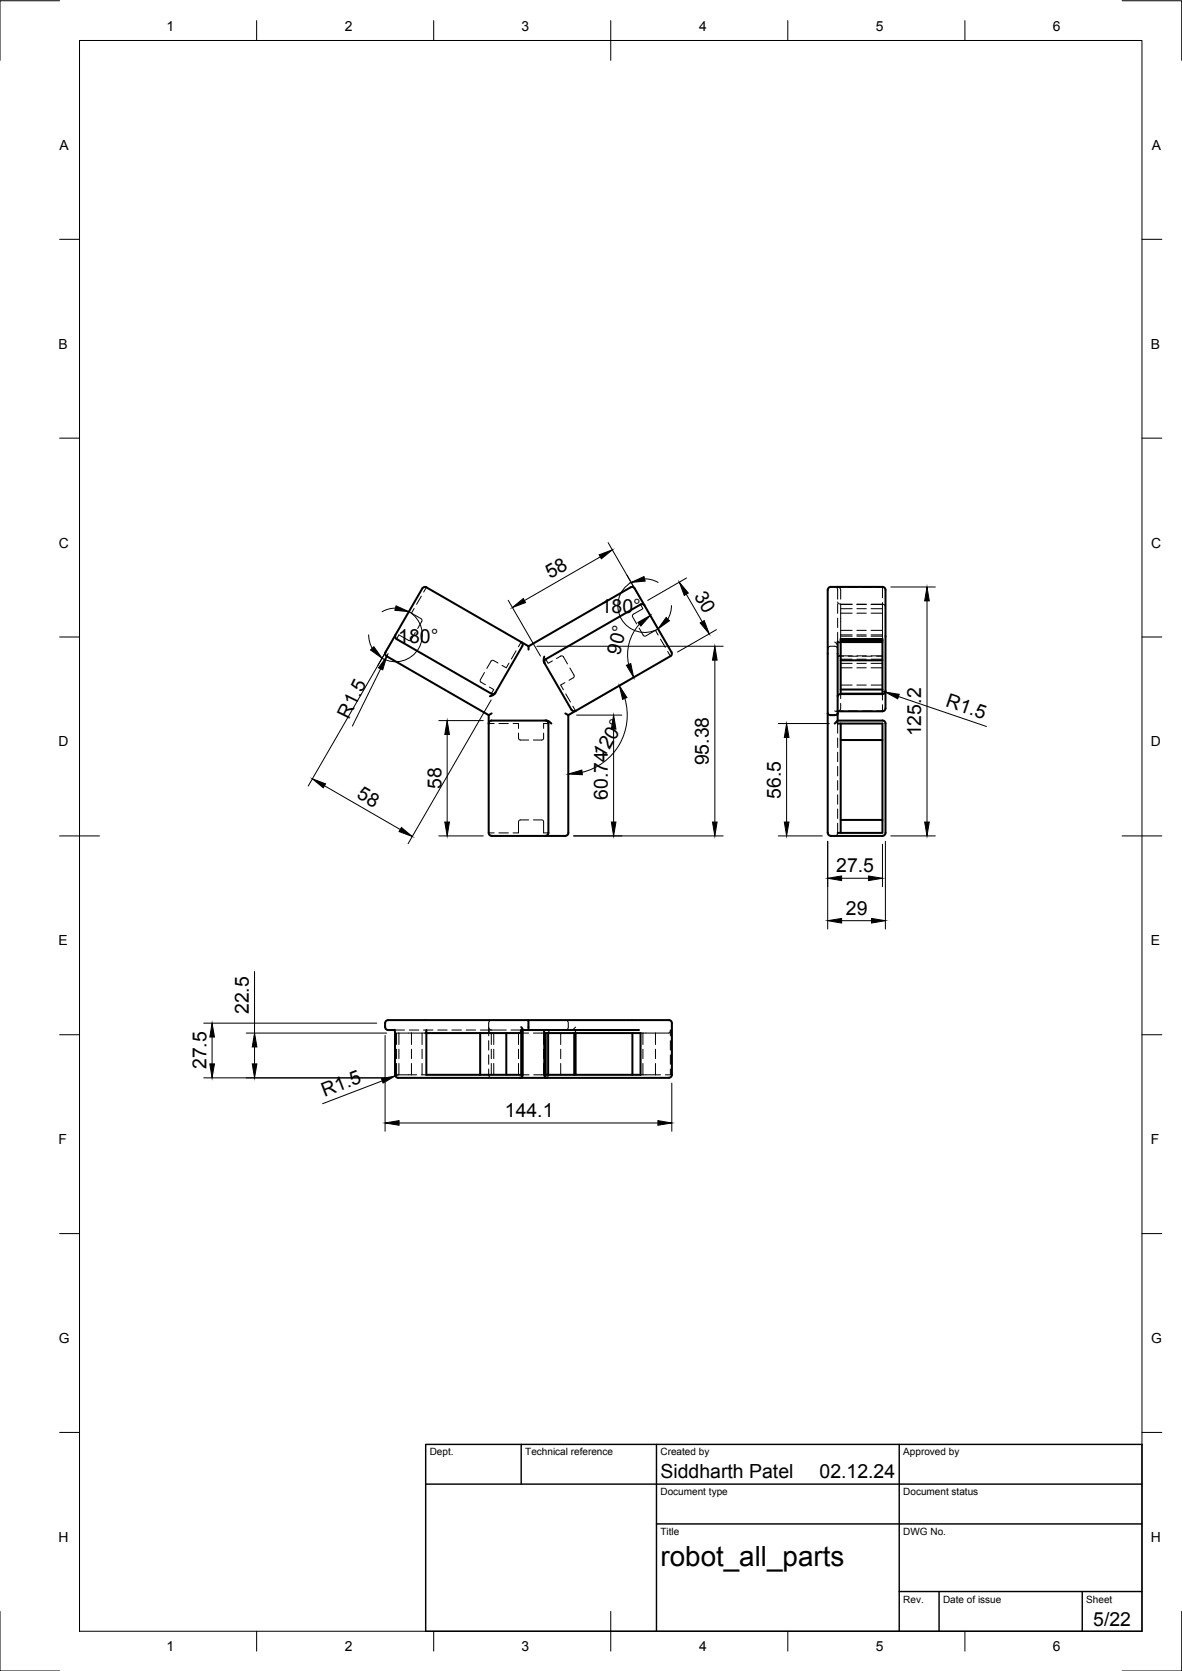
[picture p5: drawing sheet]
<svg xmlns="http://www.w3.org/2000/svg" width="297mm" height="420mm" viewBox="0 0 297 420" stroke-linecap="round" stroke-linejoin="round" font-family="sans-serif">
<!-- layer: Hidden -->
<g fill="none" stroke="#000" stroke-width=".25">
<path d="M104.1 153l-.7 1.2 2.4 1.4 .3 .4-1.1 2M104.4 159l-1.3 2.1-.4-.1-2.5-1.4-.5 1.1M105.9 149.9l-1.2 2.1M107.1 147.7l-.6 1.2M160.6 157.9l1.3 2h.3l2.5-1.4 .7 1.2M161 152l.6 1.1-2.4 1.3-.3 .4 1.1 2.1M209.8 147.6l.4 .1 .3 .5v2.5M210.5 151.4l.2 .3 .5 .2h2.9M210.5 151.8v2.4M210.5 155.4v2.4M210.5 159v2.3M211.3 151.8v8.9"/>
<path d="M211.3 158.5h2.8M211.3 154.2h2.8M211.3 159.6h2.8M211.3 153.1h2.8M211.3 152h2.8M211.3 160h2.8M212 147.7h-1.5l.7 .4 .1 2.5M213.2 147.7h2.3M215.3 158.5h2.4M215.3 154.2h2.4M215.3 159.6h2.4M215.3 153.1h2.4"/>
<path d="M215.3 152h2.4M215.3 160h2.4M215.3 151.9h2.4M216.7 147.7h2.4M218.9 151.9h3l.5 .3 .1 .5M218.9 158.5h2.9M218.9 154.2h2.9M218.9 159.6h2.9M218.9 153.1h2.9M218.9 152h2.9M218.9 160h2.9M220.3 147.7h1.5v2.6"/>
<path d="M221.8 151.5v9.2M121.8 169.1l-1.1 2.2 1.3 .9M123 172.8l1.1 .6-.6 1M125.1 166.7l-1.1-.6h-.4l-1.3 2M127.9 166.7l-.7 1.2-1-.6M129.7 163.6l-1.2 2.1M131 161.4l-.7 1.2M137.1 165.8l.7 1 1-.6M139.8 165.6l1.2-.7 .4 .1 1.2 1.9M142 171.6l-1.1 .7 .7 1.1M142.2 174.5l1.2 2M143.2 168l1.1 2-.2 .4-1.1 .6"/>
<path d="M144 177.6l.7 1.2M166 160.7l1.2 2.1M167.8 163.8l.7 1.2M208 163.3v-.1a.76 .76 0 0 1 .8-.7h1a.76 .76 0 0 1 .7 .8M209.8 161.4l.5 .5 .2 .6M210.1 178.9h.4M210.5 178.5a.42 .42 0 0 1-.3 .4 .42 .42 0 0 1-.4-.1M211.3 161.4h-.8l.6 .2 .2 .5M211.3 164.4l-.2 .4-.6 .2h1.5M211.3 176.8l-.1 1.5-.7 .5h1.5M211.3 172.3h2.8M211.3 174.4v1.3"/>
<path d="M211.3 167.9h2.8M211.3 166.8h2.8M211.3 165.8h2.8M211.3 164.9h2.8M213.2 165h2.3M213.2 178.8h2.3M215.3 172.3h2.4M215.3 167.9h2.4M215.3 166.8h2.4M215.3 165.8h2.4M215.3 164.9h2.4M216.7 165h2.4"/>
<path d="M216.7 178.8h2.4M218.9 172.3h2.9M218.9 167.9h2.9M218.9 166.8h2.9M218.9 165.8h2.9M218.9 164.9h2.9M220.3 165h1.5M221.8 174.4v1.6M221.8 177.2v1.6h-1.5M122.8 181.9h1.4M125.4 181.9h2.3M128.9 181.9h1.4v1.3"/>
<path d="M130.3 184.3v1.3l.2 .4 2.4 .1M136.6 184.3v1.4l-.2 .3-2.4 .1M137.8 181.9h-1.2v1.3M210.5 181.2v3.2M210.5 185.6v2.3M210.5 189.1v2.4M210.5 192.7v2.4M210.5 196.3v2.3M210.5 199.9v2.3M122.8 209.4h1.4M125.4 209.4h2.3M132.9 206.2l-2.4 .1-.2 .4v2.7h-1.4"/>
<path d="M134 206.2l2.4 .1 .2 .3v2.8h1.2M210.5 207v2.6l-.3 .4-.4 .2M210.5 203.4v2.4M99.1 258.9l.2 .1M99.1 259h2.6M100.2 259.8v2.8M102.8 259h2.4M103.4 259.8v2.8M106.1 259.8v2.8M106.4 259h2.4M107.1 259.8h-7.4v2.8M107.1 259l-.1 .6-.2 .2"/>
<path d="M110 259h2.4M113.6 259h2.4M117.1 259h2.4M120.7 259h6.5M122.8 259l.2 .5 .5 .3M122.8 258.3l.2 .4 .5 .3M122.8 259v1.5M123.5 259.8v2.8M123.5 256.5a.76 .76 0 0 0-.7 .8v1.7M124.1 259.8v2.8M128.4 259h3M130.3 259.8v2.8"/>
<path d="M130.6 259.8h2.3M131.4 258.9l-.1 .1M134 259.8h2.6M136.6 259.8v2.8M136.6 259.8h.5M138.6 259a.76 .76 0 0 0-.8 .8v2.8M140.9 259.8v2.8M142.1 256.5l.4 .2 .3 .4v1.4l-.4 .4-.3 .1M144.3 259.8l.3-.3 .1-.5v.8M144.7 258.3l-1.1 .7M161 259.8h7.1l.2-.2 .2-.6v1.5M161.6 259.8v2.8"/>
<path d="M164.7 259.8v2.8M99.7 267.4v2.9h3.7M99.7 263.8v2.4M100.2 263.8v2.4M100.2 267.4v2.9M103.4 270.3h1.3M103.4 263.8v2.4M103.4 267.4v2.9M105.9 270.3h1.2M106.1 263.8v2.4M106.1 267.4v2.9M122.8 268.8v1.6l.3 .4 .4 .2"/>
<path d="M122.8 261.7v2.3M122.8 265.2v2.4M123.5 263.8v2.4M123.5 267.4v2.9M124.1 263.8v2.4M124.1 267.4v2.9M130.3 263.8v2.4M130.3 267.4v2.9M131 270.3h1.9M134.1 270.3h2.5M136.6 263.8v2.4M136.6 267.4v2.9"/>
<path d="M136.6 270.3h.5M137.8 267.4v3l-.5 .6M137.8 263.8v2.4M140.9 263.8v2.4M140.9 267.4v2.9M161 270.3h5M161.6 263.8v2.4M161.6 267.4v2.9M164.7 263.8v2.4M164.7 267.4v2.9M168.5 268.8v1.5h-1.3M168.5 261.7v2.3"/>
<path d="M168.5 265.2v2.4"/>
</g>
<!-- layer: Visible -->
<g fill="none" stroke="#000" stroke-width=".51">
<path d="M99.4 159.6a.79 .79 0 0 0 .3 1.1l23.8 13.7a.75 .75 0 0 0 1-.3M106.1 148l-9.2 16a.75 .75 0 0 0 .3 1M107.1 147.7l25.7 14.8v.8M107.2 147.7a.75 .75 0 0 0-1.1 .2M162 152.3a.74 .74 0 0 0-1-.3l-23.8 13.8a.75 .75 0 0 0-.3 1M97.2 165l25.6 14.8M123.5 179.4l-.7 .4v2.1M124.5 174.1a1.78 1.78 0 0 1-1.4 1M131 161.4a.75 .75 0 0 1 .3 1l-6.8 11.7M132.8 162.5l25.7-14.8a.75 .75 0 0 1 1 .2l9.2 16.1a.74 .74 0 0 1-.2 1M136.8 165.1a1.68 1.68 0 0 0 .1 1.7l6.7 11.7a.79 .79 0 0 0 1.1 .2M142.8 179.8v29.6a.75 .75 0 0 1-.7 .8"/>
<path d="M168.5 165l-25.7 14.8-.7-.4M208 179.4l.1 .1a1.79 1.79 0 0 0 1.7 .3l.5-.1 .2-.3M210.5 179.4v1.8l-.7 .7M210.5 178.9l11.3-.1a.75 .75 0 0 0 .7-.7v-29.8a.75 .75 0 0 0-.7-.7h-13a.79 .79 0 0 0-.8 .7v61.1a.75 .75 0 0 0 .8 .8M210.5 161.3v18.1M211.3 173.4h10.5M211.3 160.7h10.5v13.7h-10.5zM211.3 161.4h10.5M211.3 161.1h10.5M211.3 166h10.5M222.5 173.8a.75 .75 0 0 1-.7 .7h-10.5l-.6 .2-.2 .4M122.8 181.9v27.5a.75 .75 0 0 0 .8 .8"/>
<path d="M122.8 181.9a.72 .72 0 0 1 .7-.7h13.6a1.65 1.65 0 0 1 1.5 .7M137.1 181.2a.75 .75 0 0 1 .7 .7v27.5a.75 .75 0 0 1-.7 .8M210.5 181.9h11.3v27.5h-11.3M210.5 181.2h11.3a.75 .75 0 0 1 .7 .7v27.5a.75 .75 0 0 1-.7 .8M211.3 186.1h10.5M211.3 181.9v27.5M123.5 210.2h18.6M208.8 210.2h13M211.3 206.2h10.5M96.8 257.3v1M96.8 258.2a.75 .75 0 0 0 .7 .8M97.5 256.5h35.3v2.5"/>
<path d="M97.5 259h1.6M97.5 256.5a.75 .75 0 0 0-.7 .7M99.1 258.9l.2 .7v10.7a.79 .79 0 0 0 .7 .7M107.1 259v11.3h23.9v-11.3l-.4 .7M107.1 259.8h23.5M120.7 259.8v10.5M127.2 259.8v10.5M131 258.3l.4 .6v11.4a.75 .75 0 0 1-.8 .7M131.4 259h1.4M132.8 259h27.8M132.8 256.5h35.3M136.6 259l.2 .8v10.5a.75 .75 0 0 0 .7 .7"/>
<path d="M137.1 259.8h23.9v10.5h-23.9zM137.8 259.8v10.5M144.3 259.8v10.5M144.7 259.8v10.5M158.9 259.8v10.5M168.1 256.5a.75 .75 0 0 1 .7 .7v13.1a.75 .75 0 0 1-.7 .7M100 271h37.1M137.3 271h-.2M137.5 271h30.6"/>
</g>
<!-- layer: BORDER -->
<g fill="none" stroke="#000" stroke-width=".25">
<path d="M15 .2h-15v15M20 10.2h267v400h-267zM64.5 5.2v5M109 5.2v5M153.5 5.2v10M198 5.2v5M242.5 5.2v5M282 .2h15v15M15 60.2h5M287 60.2h5M15 110.2h5M287 110.2h5"/>
<path d="M15 160.2h5M287 160.2h5M15 210.2h10M282 210.2h10M15 260.2h5M287 260.2h5M15 310.2h5M287 310.2h5M15 360.2h5M287 360.2h5M0 405.2v15h15M64.5 410.2v5"/>
<path d="M109 410.2v5M153.5 405.2v10M198 410.2v5M242.5 410.2v5M297 405.2v15h-15"/>
</g>
<!-- layer: TITLEBLOCK -->
<path d="M107 363.2h180v47h-180zM107 373.2h180M131 363.2v10M165 363.2v47M226 363.2v47M165 383.2h122M226 400.2h61M236 400.2v10M272 400.2v10" fill="none" stroke="#000" stroke-width=".36"/>
<!-- layer: FD_Dimensions -->
<g fill="none" stroke="#000" stroke-width=".25">
<path d="M152.8 136.4l8.1 14.1-3.3-5.9M92.6 159.6l.3 1.8 .6 1.6M99.4 152.9l-1.8 .2-1.6 .7M102.8 153.8a6.7 6.7 0 0 1 2.4 9.2 6.7 6.7 0 0 1-9.2 2.5M127.7 150.9l8.1 14.1M150.9 140l-19.1 11M158.6 146.4a6.7 6.7 0 0 0-2.4 9.3 6.7 6.7 0 0 0 9.2 2.4M160.7 156.9a11.4 11.4 0 0 0-2.7 10.2M162 145.5l1.8 .3 1.6 .7M163 154.1l3.4 5.9M168.7 152.3l-.2 1.7-.7 1.6M172.5 149.4l4 6.9"/>
<path d="M172.5 145.3l-9.7 5.7M180 158.3l-9.7 5.7M223.9 147.6h11.2M233 151.1v55.6M95.7 168.2l-7.1 14.4M97.5 164.4l-.3 .6M97.6 162.8l-2.6 4.5M98.3 161.5l-20.9 36.2M123.4 176l-20.8 36.2M134.9 162.5h46.8M144.9 179.8h11.4M157 175.6a14.8 14.8 0 0 1-10.7 18.6"/>
<path d="M157.5 171.4l-11 6.3M179.6 166v40.7M221.8 173.8l.7 .2M225.8 175.1l22.1 7.6M81.5 197.6l19.1 11M110.3 181.2h11.2M112.4 184.7v22M154.2 183.3v23.4M195.6 181.9h12.8M197.7 185.4v21.3M110.3 210.2h11.2M144.2 210.2h37.5"/>
<path d="M195.6 210.2h11.1M208 211.5v22.1M221.8 212.3v10.6M222.5 211.5v22.1M223.9 210.2h11.2M211.5 231.5h7.5M211.5 220.8h6.7M51.2 257.3h43.5M61.9 259.8h35.3M64 244.3v15.5M51.2 271h46.7M53.3 260.8v6.7"/>
<path d="M64 263.2v4.3M96.1 271.8l-15 5.7M96.8 260.4v24.1M100 270.3l-.7 .2M168.8 272.4v12.1M100.3 282.4h65"/>
</g>
<g fill="#000" stroke="#000" stroke-width=".25">
<path d="M150.6 139.5l3.3-1.2-2.8 2.2zM99.5 152.3l3.3 1.5-3.6-.3zM128.8 152.8l2.7-2.3 .6 1zM160.3 156.5l3.1-1.8-2.4 2.7zM158.6 146.5l3.2-1.5 .3 1.1zM167.4 155.3l.8 .8-2.8 2zM170.7 146.4l2.3 2.7-1 .6zM176 156.6l1-.6 1.2 3.4zM233 147.6l.5 3.5h-1.1zM93.1 163.4l.8-.8 2.1 2.9zM97.2 165l-1 3.4-1.1-.5zM155.6 172.4l1.9 3-1 .5z"/>
<path d="M157.4 167.3l1.1-.4 .7 3.4zM179.6 162.5l.6 3.5h-1.2zM222.5 174l3.5 .6-.4 1.1zM78.5 195.8l3.3 1.3-.6 1zM112.4 181.2l.5 3.5h-1.1zM142.8 194.6l3.4-1 .1 1.2zM154.2 179.8l.6 3.5h-1.2zM197.7 181.9l.6 3.5h-1.2zM100.9 208.1l2.7 2.2-3.3-1.2zM111.8 206.7h1.1l-.5 3.5zM153.6 206.7h1.2l-.6 3.5zM179 206.7h1.2l-.6 3.5z"/>
<path d="M197.1 206.7h1.2l-.6 3.5zM232.4 206.7h1.1l-.5 3.5zM208 231.5l3.5-.6v1.2zM208 220.8l3.5-.5v1.1zM218.2 220.3l3.6 .5-3.6 .6zM219 230.9l3.5 .6-3.5 .6zM52.7 267.5h1.2l-.6 3.5zM53.3 257.3l.6 3.5h-1.2zM63.4 267.5h1.2l-.6 3.5zM64 259.8l.6 3.4h-1.2zM95.9 271.2l3.4-.7-3 1.8zM96.8 282.4l3.5-.6v1.1z"/>
<path d="M165.3 281.8l3.5 .6-3.5 .5z"/>
</g>
<text font-size="7" x="166" y="393.7">robot_all_parts</text>
<g font-size="4.9">
<text x="138.2" y="145.6" transform="rotate(-30 138.2 145.6)">58</text>
<text x="174.4" y="149.8" transform="rotate(60 174.4 149.8)">30</text>
<text x="151" y="154.2">180°</text>
<text x="100.1" y="161.6">180°</text>
<text x="155.7" y="164.8" transform="rotate(-75 155.7 164.8)">90°</text>
<text x="237.5" y="177.6" transform="rotate(19 237.5 177.6)">R1.5</text>
<text x="87.7" y="181" transform="rotate(-64 87.7 181)">R1.5</text>
<text x="231.5" y="185.1" transform="rotate(-90 231.5 185.1)">125.2</text>
<text x="151.8" y="191" transform="rotate(-60 151.8 191)">120°</text>
<text x="178.2" y="192.4" transform="rotate(-90 178.2 192.4)">95.38</text>
<text x="89.4" y="200.4" transform="rotate(30 89.4 200.4)">58</text>
<text x="110.9" y="198.4" transform="rotate(-90 110.9 198.4)">58</text>
<text x="152.7" y="201.1" transform="rotate(-90 152.7 201.1)">60.74</text>
<text x="196.2" y="200.8" transform="rotate(-90 196.2 200.8)">56.5</text>
<text x="210.1" y="219.4">27.5</text>
<text x="212.6" y="230">29</text>
<text x="62.5" y="255" transform="rotate(-90 62.5 255)">22.5</text>
<text x="51.9" y="268.9" transform="rotate(-90 51.9 268.9)">27.5</text>
<text x="81.5" y="275.8" transform="rotate(-21 81.5 275.8)">R1.5</text>
<text x="126.9" y="281">144.1</text>
<text x="166" y="371.7">Siddharth Patel</text>
<text x="206" y="371.7">02.12.24</text>
<text x="274.7" y="408.8">5/22</text>
</g>
<g font-size="3.5">
<text x="41.9" y="7.7">1</text>
<text x="86.6" y="7.7">2</text>
<text x="131.1" y="7.7">3</text>
<text x="175.7" y="7.7">4</text>
<text x="220.1" y="7.7">5</text>
<text x="264.6" y="7.7">6</text>
<text x="15" y="37.7">A</text>
<text x="289.5" y="37.7">A</text>
<text x="14.7" y="87.7">B</text>
<text x="289.2" y="87.7">B</text>
<text x="14.8" y="137.7">C</text>
<text x="289.3" y="137.7">C</text>
<text x="14.7" y="187.7">D</text>
<text x="289.2" y="187.7">D</text>
<text x="14.7" y="237.7">E</text>
<text x="289.2" y="237.7">E</text>
<text x="14.7" y="287.7">F</text>
<text x="289.2" y="287.7">F</text>
<text x="14.8" y="337.7">G</text>
<text x="289.3" y="337.7">G</text>
<text x="14.7" y="387.7">H</text>
<text x="289.2" y="387.7">H</text>
<text x="41.9" y="415.2">1</text>
<text x="86.6" y="415.2">2</text>
<text x="131.1" y="415.2">3</text>
<text x="175.7" y="415.2">4</text>
<text x="220.1" y="415.2">5</text>
<text x="264.6" y="415.2">6</text>
</g>
<g font-size="2.5">
<text x="108" y="366">Dept.</text>
<text x="132" y="366">Technical reference</text>
<text x="166" y="366">Created by</text>
<text x="227" y="366">Approved by</text>
<text x="166" y="376">Document type</text>
<text x="227" y="376">Document status</text>
<text x="166" y="386">Title</text>
<text x="227" y="386">DWG No.</text>
<text x="227" y="403">Rev.</text>
<text x="237" y="403">Date of issue</text>
<text x="273" y="403">Sheet</text>
</g>
</svg>
